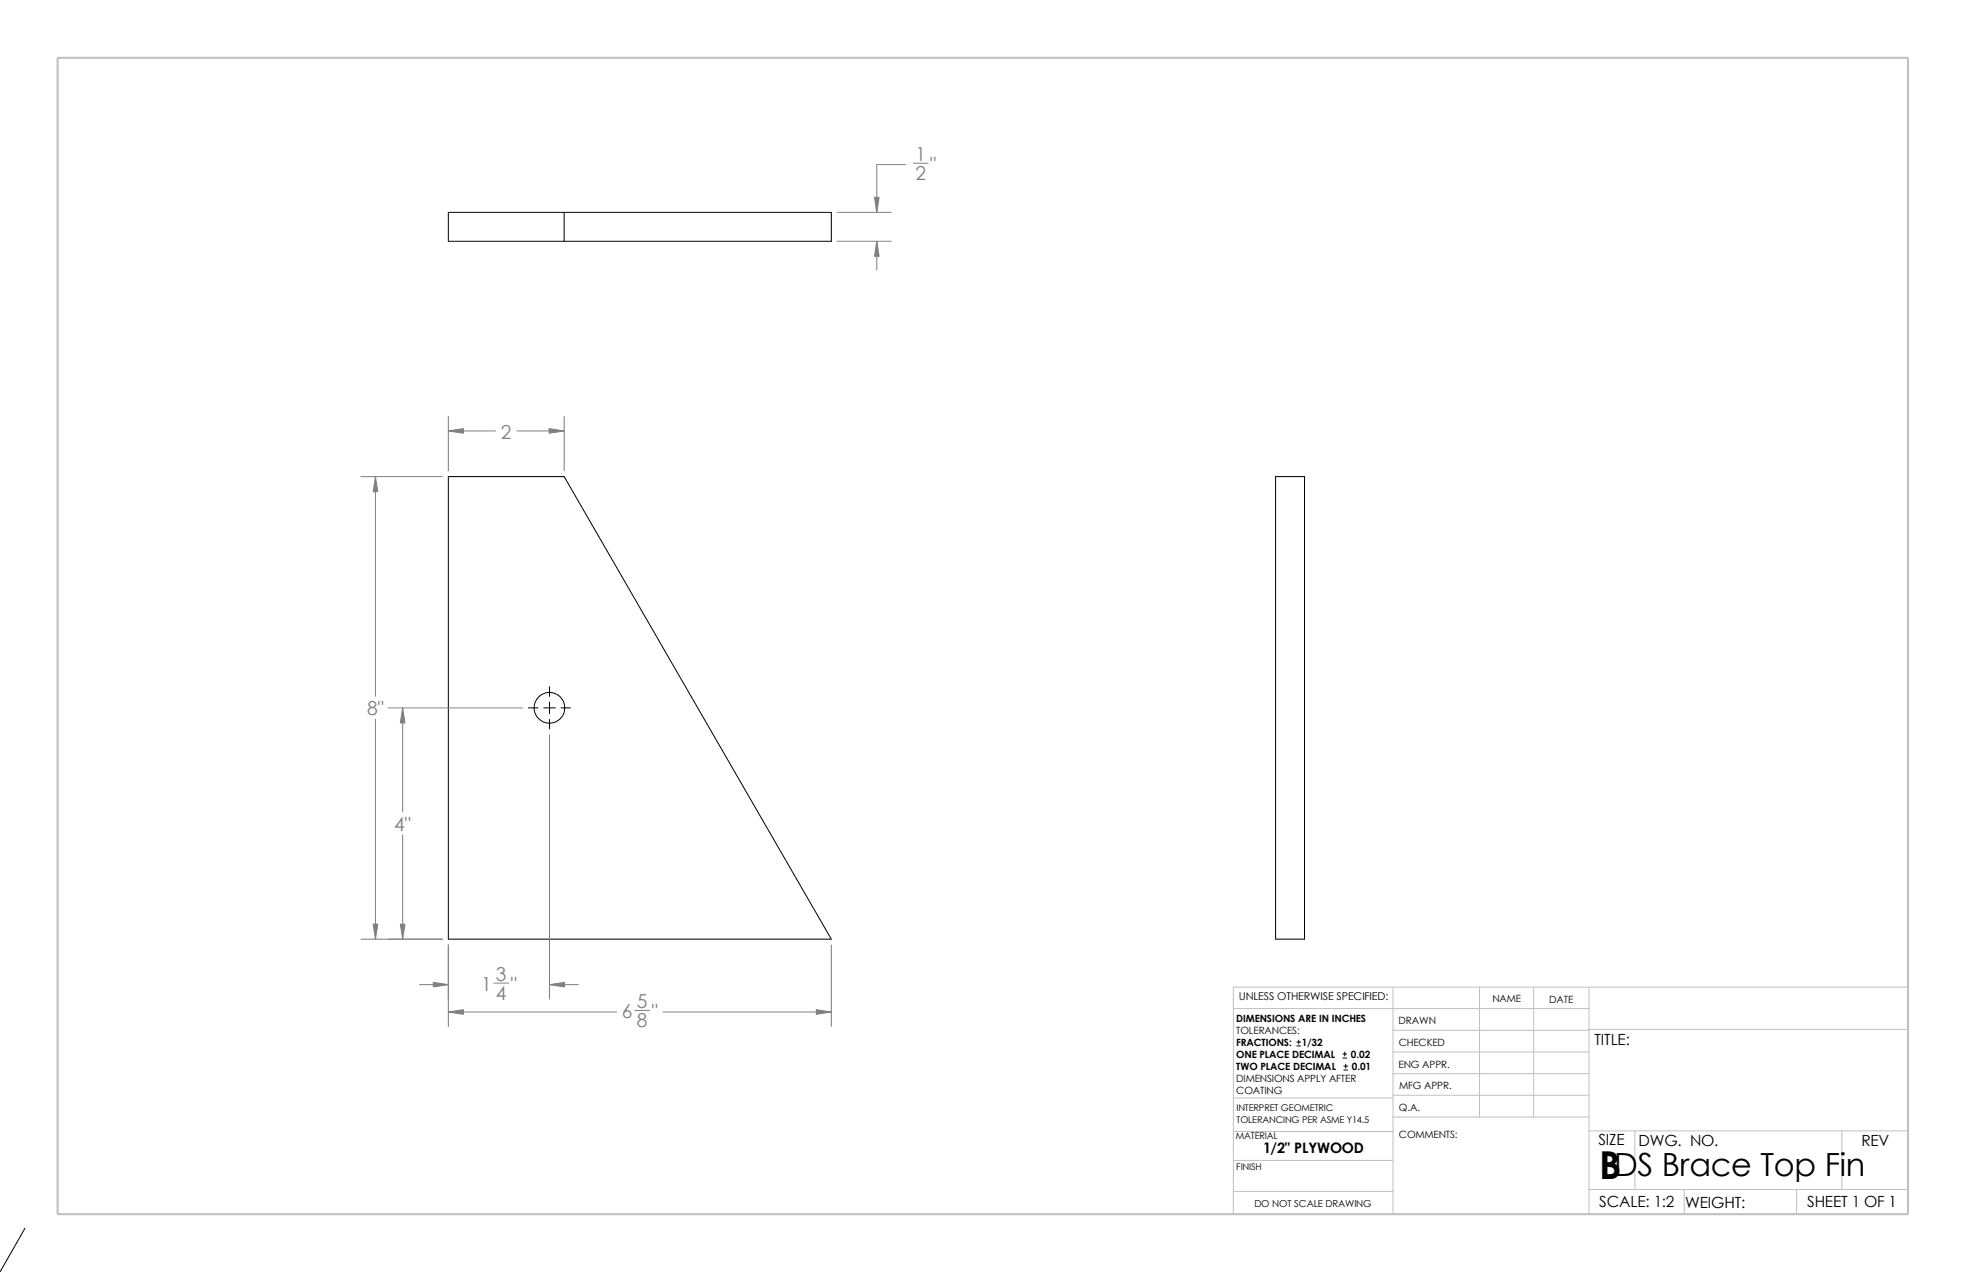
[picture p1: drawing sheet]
<svg xmlns="http://www.w3.org/2000/svg" width="432mm" height="279mm" viewBox="0 0 432 279" stroke-linecap="round" stroke-linejoin="round" font-family="sans-serif">
<g fill="none" stroke="#c0c0c0" stroke-width=".22">
<path d="M305.9 216.8v49.9M325 216.8v28.6M336.8 216.8v28.6M349 216.8v49.9M419.1 216.8h-148.2v49.9M270.9 221.5h78.1M305.9 235.8h43.1M305.9 226.3h43.1M305.9 231.1h43.1M349 226.1h70.1M270.9 248.5h35.1M270.9 254.9h35"/>
<path d="M270.9 241.2h35.1M305.9 240.6h43.1M306 245.4h43M349 248.4h70.1M359.1 248.4v12.9M404.5 248.4v12.9M270.9 261.7h35M349 261.3h70.1M369.9 261.3v5.4M394.6 261.3v5.4"/>
</g>
<path d="M12.7 12.7h406.4v254h-406.4z" fill="none" stroke="#c0c0c0" stroke-width=".47"/>
<g fill="none" stroke="#000" stroke-width=".22">
<path d="M98.5 46.7h84.1v6.3h-84.1zM123.9 46.7v6.3M98.5 104.7h25.4l58.7 101.6h-84.1zM280.2 104.7h6.3v101.6h-6.3zM116 155.5h2.2M119.4 155.5h2.6M120.7 150.8v2.2M120.7 154.2v2.6M120.7 158v2.1M123.2 155.5h2.1M284.8 229.7h.9M284.8 228.9h.9"/>
<path d="M285.2 228.5v.8M294.9 232.4h.9M294.9 231.5h.9M295.1 235h.9M295.1 234.2h.9M295.4 231.1v.8M295.6 233.8v.8M5.5 269.8l-5.6 9.5"/>
<circle cx="120.7" cy="155.5" r="3.4"/>
</g>
<g fill="none" stroke="#808080" stroke-width=".22">
<path d="M198.9 36.2h-6.3v10.5M200.6 35.9h3.2M183.9 53h11.8M183.9 46.7h11.8M192.6 53v6.4M98.5 94.7h10.3M98.5 91.5v11.9M113.5 94.7h10.4M123.9 91.5v11.9M79.3 104.7h17.9M82.5 104.7v48.3M82.5 158v48.3"/>
<path d="M85.3 155.5h29.5M88.4 155.5v22.9M120.7 161.4v58.1M88.4 183.4v22.9M79.3 206.3h17.9M92.1 216.3h6.4M98.5 207.6v17.9M108.5 215.9h3.2M120.7 216.3h6.3M182.6 207.6v17.9M98.5 222.3h36.9M139.4 222h3.3"/>
<path d="M145.6 222.3h37"/>
</g>
<g fill="#808080" stroke="#808080" stroke-width=".22">
<path d="M98.5 94.7l3.3-.6v1.1z"/>
<path d="M120.6 94.1l3.3 .6-3.3 .5z"/>
<path d="M120.7 216.3l3.3-.5v1z"/>
<path d="M95.2 215.8l3.3 .5-3.3 .5z"/>
<path d="M82.5 104.7l.5 3.3h-1z"/>
<path d="M82 203h1l-.5 3.3z"/>
<path d="M98.5 222.3l3.3-.5v1z"/>
<path d="M179.3 221.8l3.3 .5-3.3 .5z"/>
<path d="M88.4 155.5l.5 3.3h-1z"/>
<path d="M87.9 203h1l-.5 3.3z"/>
<path d="M192.6 53l.5 3.3h-1z"/>
<path d="M192.1 43.3h1l-.5 3.4z"/>
</g>
<text font-size="8.5" x="351.2" y="259">B</text>
<text font-size="7" x="354.5" y="258.2">DS Brace Top Fin</text>
<g font-size="4.2" fill="#808080">
<text x="201" y="35.3">1</text>
<text x="201" y="39.5">2</text>
<text x="204.3" y="37.6">&quot;</text>
<text x="110" y="96.4">2</text>
<text x="80.6" y="157.1">8&quot;</text>
<text x="86.6" y="182.5">4&quot;</text>
<text x="108.9" y="215.4">3</text>
<text x="105.6" y="217.7">1</text>
<text x="108.9" y="219.6">4</text>
<text x="112.2" y="217.7">&quot;</text>
<text x="139.9" y="221.4">5</text>
<text x="136.6" y="223.7">6</text>
<text x="139.9" y="225.6">8</text>
<text x="143.1" y="223.7">&quot;</text>
</g>
<g font-size="3.4">
<text x="350.2" y="229.5">TITLE:</text>
<text x="351.1" y="251.6">SIZE</text>
<text x="359.9" y="251.6">DWG. NO.</text>
<text x="408.9" y="251.7">REV</text>
<text x="351.2" y="265.2">SCALE: 1:2</text>
<text x="370.1" y="265.3">WEIGHT:</text>
<text x="396.9" y="265.2">SHEET 1 OF 1</text>
</g>
<text font-size="3.2" x="277.4" y="253.3">1/2&quot; PLYWOOD</text>
<text font-size="2.4" x="272.1" y="219.7">UNLESS OTHERWISE SPECIFIED:</text>
<g font-size="2.2">
<text x="327.8" y="220.2">NAME</text>
<text x="340.3" y="220.2">DATE</text>
<text x="271.5" y="227.2">TOLERANCES:</text>
<text x="271.5" y="224.5">DIMENSIONS ARE IN INCHES</text>
<text x="307.2" y="225">DRAWN</text>
<text x="271.5" y="232.4">ONE PLACE DECIMAL</text>
<text x="271.5" y="229.7">FRACTIONS:</text>
<text x="285.9" y="229.7">1/32</text>
<text x="296.7" y="232.4">0.02</text>
<text x="307.2" y="229.8">CHECKED</text>
<text x="271.5" y="235.1">TWO PLACE DECIMAL</text>
<text x="271.5" y="237.7">DIMENSIONS APPLY AFTER</text>
<text x="296.9" y="235.1">0.01</text>
<text x="307.2" y="234.5">ENG APPR.</text>
<text x="307.3" y="239.2">MFG APPR.</text>
<text x="271.5" y="240.4">COATING</text>
<text x="307.3" y="244">Q.A.</text>
<text x="307.3" y="250.1">COMMENTS:</text>
</g>
<text font-size="2.1" x="275.5" y="265.1">DO NOT SCALE DRAWING</text>
<g font-size="2">
<text x="271.6" y="244.1">INTERPRET GEOMETRIC</text>
<text x="271.4" y="250.1">MATERIAL</text>
<text x="271.6" y="246.6">TOLERANCING PER ASME Y14.5</text>
<text x="271.5" y="257">FINISH</text>
</g>
</svg>
